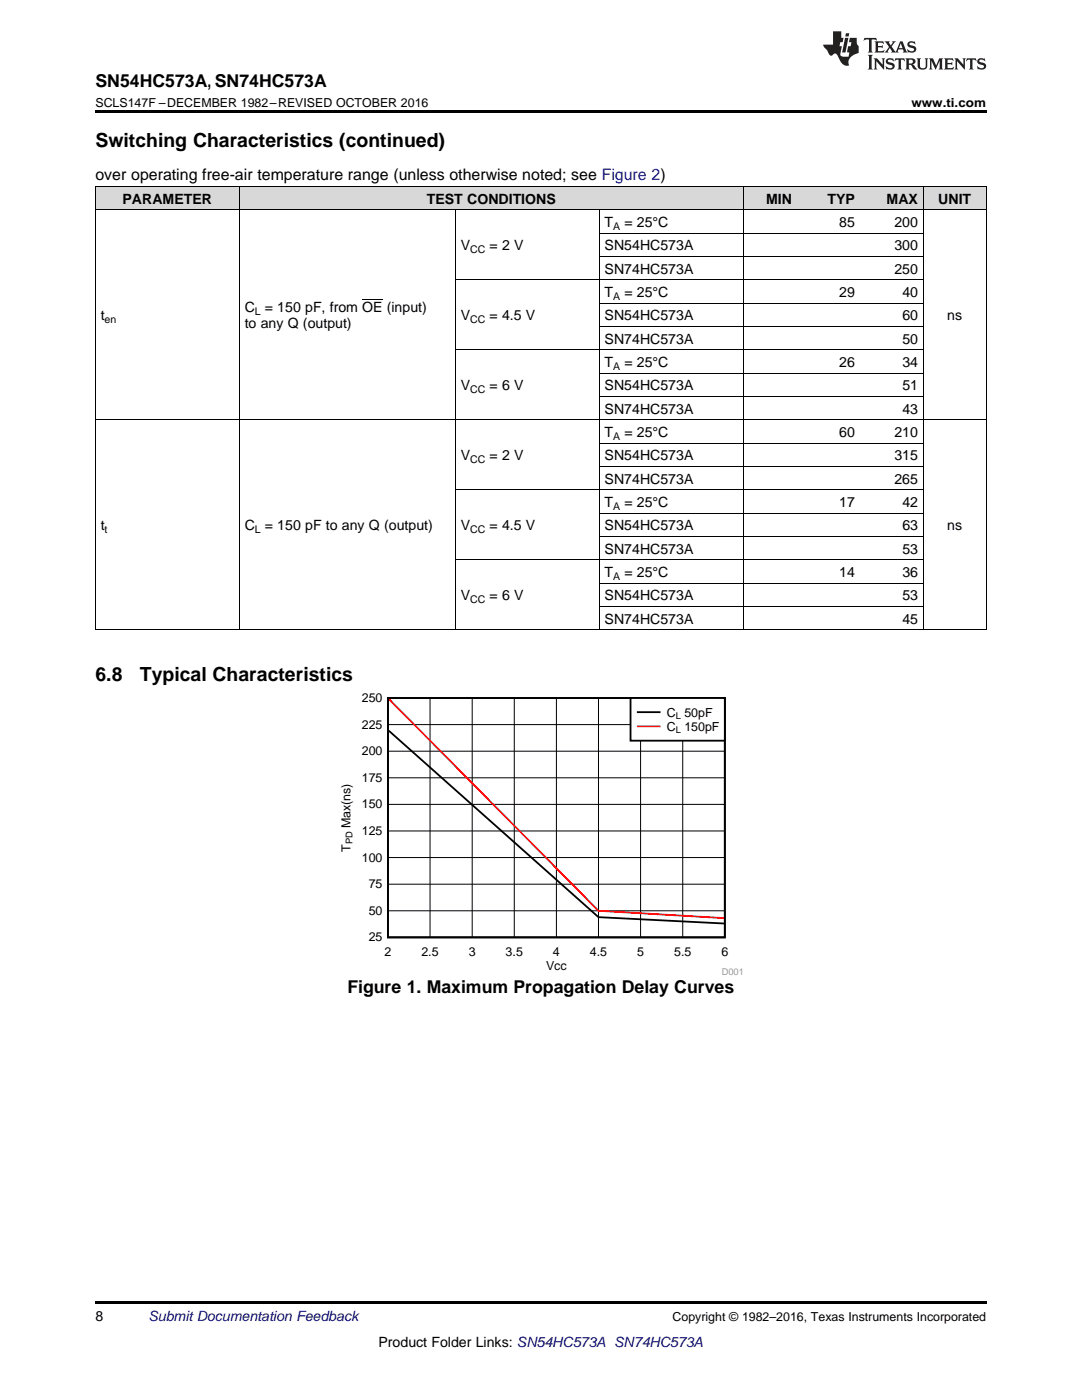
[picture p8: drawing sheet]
<svg xmlns="http://www.w3.org/2000/svg" width="216mm" height="279mm" viewBox="0 0 216 279" stroke-linecap="round" stroke-linejoin="round" font-family="sans-serif">
<g fill="#d8d8d8">
<path d="M19 37.3h9v4.6h-9z"/>
<path d="M28 37.3h19.8v4.6h-19.8z"/>
<path d="M47.8 37.3h41.3v4.6h-41.3z"/>
<path d="M89.1 37.3h1.8v4.6h-1.8z"/>
<path d="M90.9 37.3h28.7v4.6h-28.7z"/>
<path d="M119.6 37.3h28.7v4.6h-28.7z"/>
<path d="M148.3 37.3h10.8v4.6h-10.8z"/>
<path d="M159.1 37.3h12.6v4.6h-12.6z"/>
<path d="M171.7 37.3h12.6v4.6h-12.6z"/>
<path d="M184.3 37.3h12.5v4.6h-12.5z"/>
</g>
<path d="M19 259.7h177.8v.5h-177.8z" fill="#000"/>
<path d="M67.6 138.4h80.5v56.3h-80.5z" fill-rule="evenodd" fill="#fff"/>
<path d="M77.4 139.3h67.2v47.8h-67.2zM77.6 145.8l41.8 37.2 25.1 1.3" fill="none" stroke="#000" stroke-width=".36"/>
<g fill="none" stroke="#000" stroke-width=".2">
<path d="M85.8 139.3v47.8M94.2 139.3v47.8M102.6 139.3v47.8M111 139.3v47.8M119.4 139.3v47.8M127.8 139.3v47.8M136.2 139.3v47.8M77.4 155.2h67.2M77.4 149.9h67.2M77.4 144.6h67.2M77.4 176.5h67.2M77.4 171.1h67.2"/>
<path d="M77.4 165.8h67.2M77.4 160.5h67.2M77.4 181.8h67.2"/>
</g>
<path d="M77.6 139.5l41.8 42.3 25.1 1.4" fill="none" stroke="#f00" stroke-width=".36"/>
<path d="M125.8 139.3h18.8v8.5h-18.8z" fill-rule="evenodd" fill="#fff"/>
<path d="M125.8 139.3h18.8v8.5h-18.8zM127.3 142.1h4.3" fill="none" stroke="#000" stroke-width=".36"/>
<path d="M127.3 145h4.3" fill="none" stroke="#f00" stroke-width=".36"/>
<g fill="none" stroke="#000" stroke-width=".2">
<path d="M19 37.2h177.8M19.1 37.2v88.5M47.7 37.2v88.5M148.3 37.2v88.5M184.2 37.2v88.5M196.8 37.2v88.5M19 41.9h177.8M90.8 41.9v83.8M90.9 55.8h93.4M119.5 41.9v83.8M119.6 51.2h64.7M119.6 46.5h64.7"/>
<path d="M90.9 69.8h93.4M119.6 79.1h64.7M119.6 74.5h64.7M119.6 65.1h64.7M119.6 60.5h64.7M19 83.8h177.8M90.9 97.7h93.4M119.6 93.1h64.7M119.6 88.4h64.7M90.9 111.7h93.4M119.6 116.4h64.7M119.6 107.1h64.7"/>
<path d="M119.6 102.4h64.7M19 125.7h177.8M119.6 121h64.7"/>
</g>
<path d="M19 22h177.8v.5h-177.8z" fill="#000"/>
<g fill="#231f20">
<path d="M172.5 7.6l-.1 .5 .4-.2h.6v.1v2.1l-.2 .4h.9l-.2-.4v-2.1l.1-.1h.5l.5 .2-.2-.5zM174.5 8.3l.2 .3v1.5l-.2 .4h1.8l.2-.6a1.04 1.04 0 0 1-1.3 .2v-.7h.6l.3 .2v-.6l-.3 .2h-.6v-.6l.8-.1 .4 .3-.2-.5zM176.5 8.3l.9 1.1-.9 1.1h.8l-.2-.2 .4-.7 .5 .7-.2 .2h1.5l-.2-.2 .2-.4h.9l.1 .4-.2 .2h1l-.3-.3-.7-1.9h-.5l-.9 2-.8-1 .9-1h-.8l.1 .3-.4 .5-.3-.6 .1-.2zM179.7 8.6l.4 1h-.7zM181.3 8.4a.63 .63 0 0 0-.2 .7 .63 .63 0 0 0 .6 .4l.6 .2 .1 .2a.75 .75 0 0 1-.7 .4 .75 .75 0 0 1-.6-.5l.1 .7 .1-.1a1.11 1.11 0 0 0 1.5-.6 1.13 1.13 0 0 0-1.2-.8l-.1-.4a1.04 1.04 0 0 1 1.2 .2l-.2-.5-.2 .1-.4-.2zM173.2 10.9l.2 .4v2.2l-.2 .4h1l-.3-.4v-2.2l.3-.4zM174.3 11.6l.3 .4v1.5l-.3 .4h.8l-.2-.4v-1.3l1.5 1.7v-1.9l.2-.4h-.7l.2 .4v.9l-1.1-1.3zM177 11.8a.62 .62 0 0 0-.2 .7 .62 .62 0 0 0 .6 .4l.6 .1 .1 .3a.76 .76 0 0 1-.7 .3 .76 .76 0 0 1-.7-.4l.2 .7 .1-.1a1.11 1.11 0 0 0 1.5-.6 1.13 1.13 0 0 0-1.2-.8l-.1-.4a1.04 1.04 0 0 1 1.2 .2l-.2-.6-.2 .1-.5-.1zM178.7 11.6l-.2 .6a.61 .61 0 0 1 .8-.3v1.6l-.2 .4h.9l-.2-.4v-1.6a.63 .63 0 0 1 .7 .3l-.1-.6zM180.6 11.6l.3 .4v1.5l-.3 .4h1l-.2-.2-.1-.8 .6 .2a.76 .76 0 0 0 1.2 .7l-1-1a.58 .58 0 0 0 .6-.5 .58 .58 0 0 0-.5-.6zM181.4 11.9h.1a.45 .45 0 0 1 .5 .1 .45 .45 0 0 1 .1 .5l-.8 .2zM182.9 11.6l.2 .2a2.17 2.17 0 0 0 .3 1.9 .99 .99 0 0 0 1.6-.6v-1.1l.2-.4h-.7l.2 .2a1.92 1.92 0 0 1-.2 1.8 .6 .6 0 0 1-.9-.5v-1.1l.2-.4zM185.4 11.6l.2 .4v1.5l-.2 .4h.7l-.2-.4v-1.4l.8 1.8 .8-1.8v1.4l-.2 .4h.9l-.2-.4v-1.5l.2-.4h-.8l-.6 1.5-.6-1.5zM188.4 11.6l.2 .4v1.5l-.2 .4h1.8l.1-.6a1.04 1.04 0 0 1-1.2 .1v-.6h.5l.4 .2v-.6l-.4 .2h-.5v-.7h.8l.3 .3-.1-.6zM190.5 11.6l.2 .4v1.5l-.2 .4h.7l-.2-.4v-1.3l1.5 1.7v-1.9l.2-.4h-.7l.2 .4v.9l-1.1-1.3zM192.9 11.6l-.1 .6a.61 .61 0 0 1 .7-.3l.1 1.6-.3 .4h1l-.3-.4 .1-1.6a.63 .63 0 0 1 .7 .3l-.1-.6zM195.2 11.8a.62 .62 0 0 0-.2 .7 .62 .62 0 0 0 .6 .4l.6 .1 .1 .3a.76 .76 0 0 1-.7 .3 .76 .76 0 0 1-.6-.4l.1 .7 .1-.1a1.11 1.11 0 0 0 1.6-.6 1.13 1.13 0 0 0-1.3-.8l-.1-.4a1.04 1.04 0 0 1 1.2 .2l-.1-.6-.2 .1-.5-.1z"/>
<path d="M166.2 6.3v2.6h-1.9v.4l.8 .9a.91 .91 0 0 0 1 .8 .56 .56 0 0 1 .5-.3 .56 .56 0 0 1 .5 .3l.4 .8a1.53 1.53 0 0 0 1.9 1.2 1.54 1.54 0 0 1 1-2.1l.9-.3v-1.4a1.52 1.52 0 0 1-.4-1.6h-1.3l-.2 .8h.5l-.2 .8h-.5l-.1 1v.2l.4 .1-.2 .8a1.93 1.93 0 0 1-1.6-.3l.3-1.8h-.5l.2-.8h.4l.2-.8h-.4v-1.3zM168.6 7.6l-.6 2.9h.7l.6-2.9zM168.8 6.6l-.1 .7h.6l.2-.7z"/>
</g>
<path d="M72.3 59.8h4" fill="none" stroke="#000" stroke-width=".2"/>
<g font-size="3.9">
<text x="19" y="29.3">Switching Characteristics (continued)</text>
<text x="19" y="135.9">6.8</text>
<text x="27.9" y="135.9">Typical Characteristics</text>
</g>
<g font-size="3.5">
<text x="19" y="17.3">SN54HC573A, SN74HC573A</text>
<text x="69.3" y="198.2">Figure 1. Maximum Propagation Delay Curves</text>
</g>
<text font-size="3.2" x="19" y="36">over operating free-air temperature range (unless otherwise noted; see Figure 2)</text>
<g font-size="2.8">
<text x="24.4" y="40.6">PARAMETER</text>
<text x="85.2" y="40.6">TEST CONDITIONS</text>
<text x="152.9" y="40.6">MIN</text>
<text x="165.1" y="40.6">TYP</text>
<text x="176.9" y="40.6">MAX</text>
<text x="187.2" y="40.6">UNIT</text>
<text x="120.6" y="45.3">T</text>
<text x="124.6" y="45.3">= 25°C</text>
<text x="167.5" y="45.3">85</text>
<text x="178.5" y="45.3">200</text>
<text x="91.9" y="50">V</text>
<text x="97.7" y="50">= 2 V</text>
<text x="120.6" y="50">SN54HC573A</text>
<text x="178.5" y="50">300</text>
<text x="120.6" y="54.6">SN74HC573A</text>
<text x="120.6" y="59.3">T</text>
<text x="124.6" y="59.3">= 25°C</text>
<text x="167.5" y="59.3">29</text>
<text x="178.5" y="54.6">250</text>
<text x="180.1" y="59.3">40</text>
<text x="20.1" y="63.9">t</text>
<text x="48.8" y="62.3">C</text>
<text x="48.8" y="65.5">to any Q (output)</text>
<text x="52.8" y="62.3">= 150 pF, from OE (input)</text>
<text x="91.9" y="63.9">V</text>
<text x="97.7" y="63.9">= 4.5 V</text>
<text x="120.6" y="63.9">SN54HC573A</text>
<text x="180.1" y="63.9">60</text>
<text x="189" y="63.9">ns</text>
<text x="120.6" y="68.6">SN74HC573A</text>
<text x="180.1" y="68.6">50</text>
<text x="91.9" y="77.9">V</text>
<text x="97.7" y="77.9">= 6 V</text>
<text x="120.6" y="73.2">T</text>
<text x="120.6" y="77.9">SN54HC573A</text>
<text x="124.6" y="73.2">= 25°C</text>
<text x="167.5" y="73.2">26</text>
<text x="180.1" y="73.2">34</text>
<text x="180.1" y="77.9">51</text>
<text x="120.6" y="82.5">SN74HC573A</text>
<text x="180.1" y="82.5">43</text>
<text x="120.6" y="87.2">T</text>
<text x="124.6" y="87.2">= 25°C</text>
<text x="167.5" y="87.2">60</text>
<text x="178.5" y="87.2">210</text>
<text x="91.9" y="91.9">V</text>
<text x="97.7" y="91.9">= 2 V</text>
<text x="120.6" y="91.9">SN54HC573A</text>
<text x="178.5" y="91.9">315</text>
<text x="120.6" y="96.5">SN74HC573A</text>
<text x="120.6" y="101.2">T</text>
<text x="124.6" y="101.2">= 25°C</text>
<text x="167.5" y="101.2">17</text>
<text x="178.5" y="96.5">265</text>
<text x="180.1" y="101.2">42</text>
<text x="20.1" y="105.8">t</text>
<text x="48.8" y="105.8">C</text>
<text x="52.8" y="105.8">= 150 pF to any Q (output)</text>
<text x="91.9" y="105.8">V</text>
<text x="97.7" y="105.8">= 4.5 V</text>
<text x="120.6" y="105.8">SN54HC573A</text>
<text x="180.1" y="105.8">63</text>
<text x="189" y="105.8">ns</text>
<text x="120.6" y="110.5">SN74HC573A</text>
<text x="180.1" y="110.5">53</text>
<text x="91.9" y="119.8">V</text>
<text x="97.7" y="119.8">= 6 V</text>
<text x="120.6" y="115.1">T</text>
<text x="120.6" y="119.8">SN54HC573A</text>
<text x="124.6" y="115.1">= 25°C</text>
<text x="167.5" y="115.1">14</text>
<text x="180.1" y="115.1">36</text>
<text x="180.1" y="119.8">53</text>
<text x="120.6" y="124.5">SN74HC573A</text>
<text x="180.1" y="124.5">45</text>
<text x="19" y="263.6">8</text>
<text x="75.5" y="268.9">Product Folder Links: SN54HC573A SN74HC573A</text>
</g>
<text font-size="2.8" fill="#0000c8" x="29.6" y="263.6">Submit Documentation Feedback</text>
<g font-size="2.5">
<text x="19" y="21.4">SCLS147F –DECEMBER 1982–REVISED OCTOBER 2016</text>
<text x="181.9" y="21.4">www.ti.com</text>
<text x="72.2" y="140.1">250</text>
<text x="133.1" y="143">C</text>
<text x="136.6" y="143">50pF</text>
<text x="72.2" y="145.4">225</text>
<text x="133.1" y="145.8">C</text>
<text x="136.6" y="145.8">150pF</text>
<text x="72.2" y="150.7">200</text>
<text x="72.2" y="161.3">150</text>
<text x="72.2" y="156">175</text>
<text x="69.9" y="165.3" transform="rotate(-90 69.9 165.3)">Max(ns)</text>
<text x="72.2" y="166.7">125</text>
<text x="69.9" y="170" transform="rotate(-90 69.9 170)">T</text>
<text x="72.2" y="172">100</text>
<text x="73.6" y="177.3">75</text>
<text x="73.6" y="182.6">50</text>
<text x="73.6" y="187.9">25</text>
<text x="76.7" y="190.7">2</text>
<text x="84.1" y="190.7">2.5</text>
<text x="93.5" y="190.7">3</text>
<text x="100.9" y="190.7">3.5</text>
<text x="110.3" y="190.7">4</text>
<text x="117.7" y="190.7">4.5</text>
<text x="127.1" y="190.7">5</text>
<text x="134.5" y="190.7">5.5</text>
<text x="143.9" y="190.7">6</text>
<text x="108.9" y="193.5">Vcc</text>
<text x="134.2" y="263.6">Copyright © 1982–2016, Texas Instruments Incorporated</text>
</g>
<g font-size="2.1">
<text x="122.3" y="45.9">A</text>
<text x="93.8" y="50.5">CC</text>
<text x="122.3" y="59.8">A</text>
<text x="20.9" y="64.5">en</text>
<text x="50.8" y="62.9">L</text>
<text x="93.8" y="64.5">CC</text>
<text x="122.3" y="73.8">A</text>
<text x="93.8" y="78.5">CC</text>
<text x="122.3" y="87.8">A</text>
<text x="93.8" y="92.4">CC</text>
<text x="122.3" y="101.7">A</text>
<text x="20.9" y="106.4">t</text>
<text x="50.8" y="106.4">L</text>
<text x="93.8" y="106.4">CC</text>
<text x="122.3" y="115.7">A</text>
<text x="93.8" y="120.4">CC</text>
</g>
<g font-size="1.9">
<text x="134.8" y="143.4">L</text>
<text x="134.8" y="146.3">L</text>
<text x="70.4" y="168.5" transform="rotate(-90 70.4 168.5)">PD</text>
</g>
<text font-size="1.9" fill="#999" x="144" y="194.6">D001</text>
</svg>
